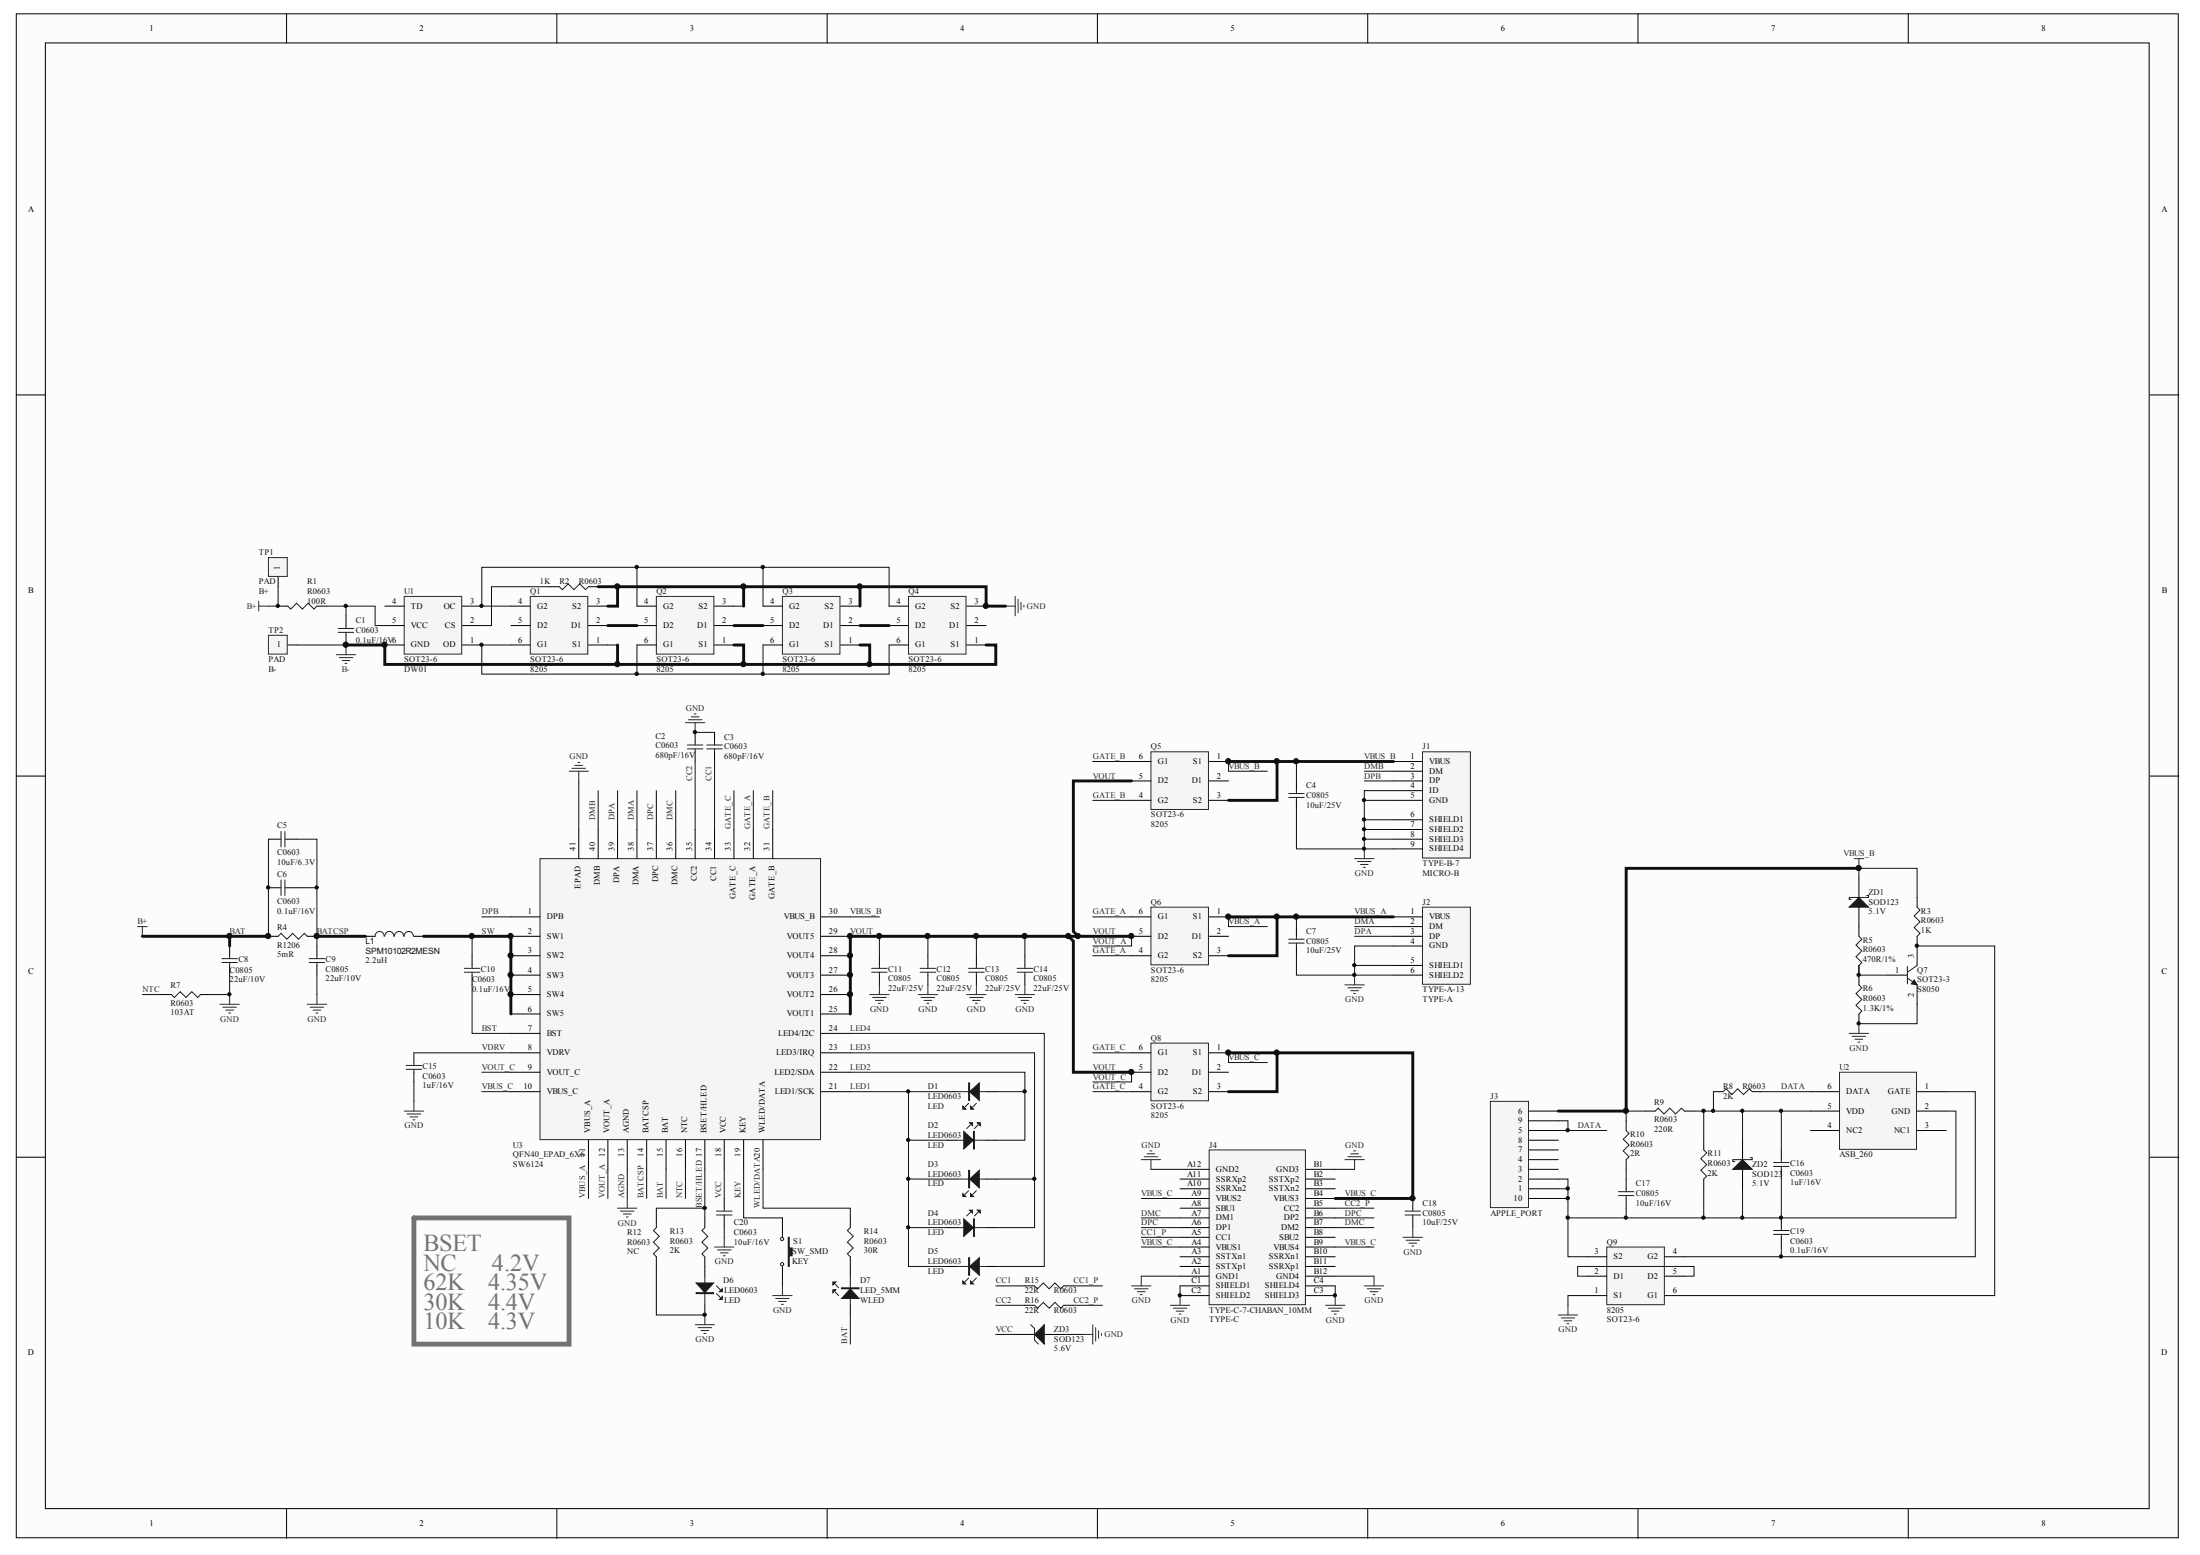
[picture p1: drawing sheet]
# Altium schematic sheet SW6124+A+B+C+Lighting+LED.SchDoc
size A2; SheetNumber: 0; SheetTotal: 0

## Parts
C1  C0603  value 0.1uF/16V  [C0603]
C2  C0603  value 680pF/16V  [C0603]
C3  C0603  value 680pF/16V  [C0603]
C4  C0805  value 10uF/25V  [C0805]
C5  C0603  value 10uF/6.3V  [C0603]
C6  C0603  value 0.1uF/16V  [C0603]
C7  C0805  value 10uF/25V  [C0805]
C8  C0805  value 22uF/10V  [C0805]
C9  C0805  value 22uF/10V  [C0805]
C10  C0603  value 0.1uF/16V  [C0603]
C11  C0805  value 22uF/25V  [C0805]
C12  C0805  value 22uF/25V  [C0805]
C13  C0805  value 22uF/25V  [C0805]
C14  C0805  value 22uF/25V  [C0805]
C15  C0603  value 1uF/16V  [C0603]
C16  C0603  value 1uF/16V  [C0603]
C17  C0805  value 10uF/16V  [C0805]
C18  C0805  value 10uF/25V  [C0805]
C19  C0603  value 0.1uF/16V  [C0603]
C20  C0603  value 10uF/16V  [C0603]
D1  LED  [LED0603]
D2  LED  [LED0603]
D3  LED  [LED0603]
D4  LED  [LED0603]
D5  LED  [LED0603]
D6  LED  [LED0603]
D7  value WLED  [LED_5MM]  (hidden comment: LED_5MM)
J1  value MICRO-B  [TYPE-B-7]  (hidden comment: USB_MICRO_B)
J2  value TYPE-A  [TYPE-A-13]  (hidden comment: TYPE-A-1)
J3  APPLE_PORT
J4  TYPE-C  [TYPE-C-7-CHABAN_10MM]
L1  SPM10102R2MESN  value 2.2uH  [INDUCTOR_SPM1010]
Q1  8205  [SOT23-6]
Q2  8205  [SOT23-6]
Q3  8205  [SOT23-6]
Q4  8205  [SOT23-6]
Q5  8205  [SOT23-6]
Q6  8205  [SOT23-6]
Q7  Footprint: SOT23-3  [SOT-23-]  (hidden comment: S8050)
Q8  8205  [SOT23-6]
Q9  8205  [SOT23-6]
R1  R0603  value 100R  [R0603]
R2  R0603  value 1K  [R0603]
R3  R0603  value 1K  [R0603]
R4  R1206  value 5mR  [R1206]
R5  R0603  value 470R/1%  [R0603]
R6  R0603  value 1.3K/1%  [R0603]
R7  R0603  value 103AT  [R0603]
R8  R0603  value 2K  [R0603]
R9  R0603  value 220R  [R0603]
R10  R0603  value 2R  [R0603]
R11  R0603  value 2K  [R0603]
R12  R0603  value NC  [R0603]
R13  R0603  value 2K  [R0603]
R14  R0603  value 30R  [R0603]
R15  R0603  value 22R  [R0603]
R16  R0603  value 22R  [R0603]
S1  KEY  [SW_SMD]
TP1  B+  [PAD]
TP2  B-  [PAD]
U1  DW01  [SOT23-6]
U2  ASB_260  [SOT-23-]
U3  Footprint: QFN40_EPAD_6X6  (hidden comment: SW6124)
ZD1  value 5.1V  Footprint: SOD123  (hidden comment: Diode 11DQ03)
ZD2  value 5.1V  Footprint: SOD123  (hidden comment: Diode 11DQ03)
ZD3  SOD123  [SOD-123]

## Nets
AGND: C2.2 C3.2 C4.1 C7.1 C8.1 C9.1 C11.1 C12.1 C13.1 C14.1 C15.1 C18.1 C20.1 D6.2(K) J1.4(ID) J1.5(GND) J1.6(SHIELD1) J1.7(SHIELD2) J1.8(SHIELD3) J1.9(SHIELD4) J2.4(GND) J2.5(SHIELD1) J2.6(SHIELD2) J4.A1(GND1) J4.A12(GND2) J4.B1(GND3) J4.B12(GND4) J4.C1(SHIELD1) J4.C2(SHIELD2) J4.C3(SHIELD3) J4.C4(SHIELD4) Q1.3(S2) Q2.3(S2) Q3.3(S2) Q4.3(S2) Q7.2(E) Q9.1(S1) R2.1 R6.2 R7.1 R12.1 S1.2 U3.13(AGND) U3.41(EPAD) ZD3.1(A)  [also labelled GND]
B-: C1.1 Q1.1(S1) Q2.1(S1) Q3.1(S1) Q4.1(S1) TP2.1 U1.6(GND)
BAT: C5.1 C6.1 C8.2 D7.1(A) R1.2 R4.1 TP1.1 U3.15(BAT)  [also labelled B+]
VBUS_B: C4.2 J1.1(VBUS) J3.6 Q5.1(S1) Q5.3(S2) R3.1 R9.1 R10.1 U3.30(VBUS_B) ZD1.2(K)
BATCSP: C5.2 C6.2 C9.2 L1.1 R4.2 U3.14(BATCSP)
BSET/HLED: R12.2 R13.2 U3.17(BSET/HLED)
BST: C10.1 U3.7(BST)
CC1: C3.1 R15.2 U3.34(CC1)
CC1_P: J4.A5(CC1) R15.1
CC2: C2.1 R16.2 U3.35(CC2)
CC2_P: J4.B5(CC2) R16.1
DATA: J3.5 J3.9 R8.2 U2.6(DATA)
DMA: J2.2(DM) U3.38(DMA)
DMB: J1.2(DM) U3.40(DMB)
DMC: J4.A7(DM1) J4.B7(DM2) U3.36(DMC)
DPA: J2.3(DP) U3.39(DPA)
DPB: J1.3(DP) U3.1(DPB)
DPC: J4.A6(DP1) J4.B6(DP2) U3.37(DPC)
GATE_A: Q6.4(G2) Q6.6(G1) U3.32(GATE_A)
GATE_B: Q5.4(G2) Q5.6(G1) U3.31(GATE_B)
GATE_C: Q8.4(G2) Q8.6(G1) U3.33(GATE_C)
KEY: S1.1 U3.19(KEY)
LED1: D1.2(K) D2.1(A) D3.2(K) D4.1(A) D5.2(K) U3.21(LED1/SCK)
LED2: D1.1(A) D2.2(K) U3.22(LED2/SDA)
LED3: D3.1(A) D4.2(K) U3.23(LED3/IRQ)
LED4: D5.1(A) U3.24(LED4/I2C)
NTC: R7.2 U3.16(NTC)
SW: C10.2 L1.2 U3.2(SW1) U3.3(SW2) U3.4(SW3) U3.5(SW4) U3.6(SW5)
VBUS_A: C7.2 J2.1(VBUS) Q6.1(S1) Q6.3(S2) U3.11(VBUS_A)
VBUS_C: C18.2 J4.A4(VBUS1) J4.A9(VBUS2) J4.B4(VBUS3) J4.B9(VBUS4) Q8.1(S1) Q8.3(S2) U3.10(VBUS_C)
VCC: C20.2 U3.18(VCC) ZD3.2(K)
VDRV: C15.2 U3.8(VDRV)
VOUT: C11.2 C12.2 C13.2 C14.2 Q5.5(D2) Q6.5(D2) Q8.5(D2) U3.9(VOUT_C) U3.12(VOUT_A) U3.25(VOUT1) U3.26(VOUT2) U3.27(VOUT3) U3.28(VOUT4) U3.29(VOUT5)  [also labelled VOUT_A, VOUT_C]
WLED/DATA: R14.2 U3.20(WLED/DATA)
NetC1_2: C1.2 R1.1 U1.5(VCC)
NetC16_1: C16.1 C17.1 C19.2 J3.1 J3.2 J3.10 Q9.3(S2) R11.2 U2.2(GND) ZD2.1(A)
NetC16_2: C16.2 R8.1 R9.2 R11.1 U2.5(VDD) ZD2.2(K)
NetC17_2: C17.2 R10.2
NetC19_1: C19.1 Q9.4(G2) U2.1(GATE)
NetD6_1: D6.1(A) R13.1
NetD7_2: D7.2(K) R14.1
NetQ1_2: Q1.2(D1) Q2.5(D2)
NetQ1_4: Q1.4(G2) Q2.4(G2) Q3.4(G2) Q4.4(G2) U1.3(OC)
NetQ1_6: Q1.6(G1) Q2.6(G1) Q3.6(G1) Q4.6(G1) U1.1(OD)
NetQ2_2: Q2.2(D1) Q3.5(D2)
NetQ3_2: Q3.2(D1) Q4.5(D2)
NetQ7_1: Q7.1(B) R5.2 R6.1
NetQ7_3: Q7.3(C) Q9.6(G1) R3.2
NetQ9_2: Q9.2(D1) Q9.5(D2)
NetR2_2: R2.2 U1.2(CS)
NetR5_1: R5.1 ZD1.1(A)

Not connected (* = marked no-connect by the designer): J3 3 4 7 8; J4 A2(SSTXp1) A3(SSTXn1) A8(SBU1) A10(SSRXn2) A11(SSRXp2) B2(SSTXp2) B3(SSTXn2) B8(SBU2) B10(SSRXn1) B11(SSRXp1); Q1 5(D2); Q4 2(D1); Q5 2(D1); Q6 2(D1); Q8 2(D1); U1 4(TD); U2 3(NC1) 4(NC2)

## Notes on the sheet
- BSET：
- NC：  4.2V
- 62K：4.35V
- 30K：4.4V
- 10K：4.3V
